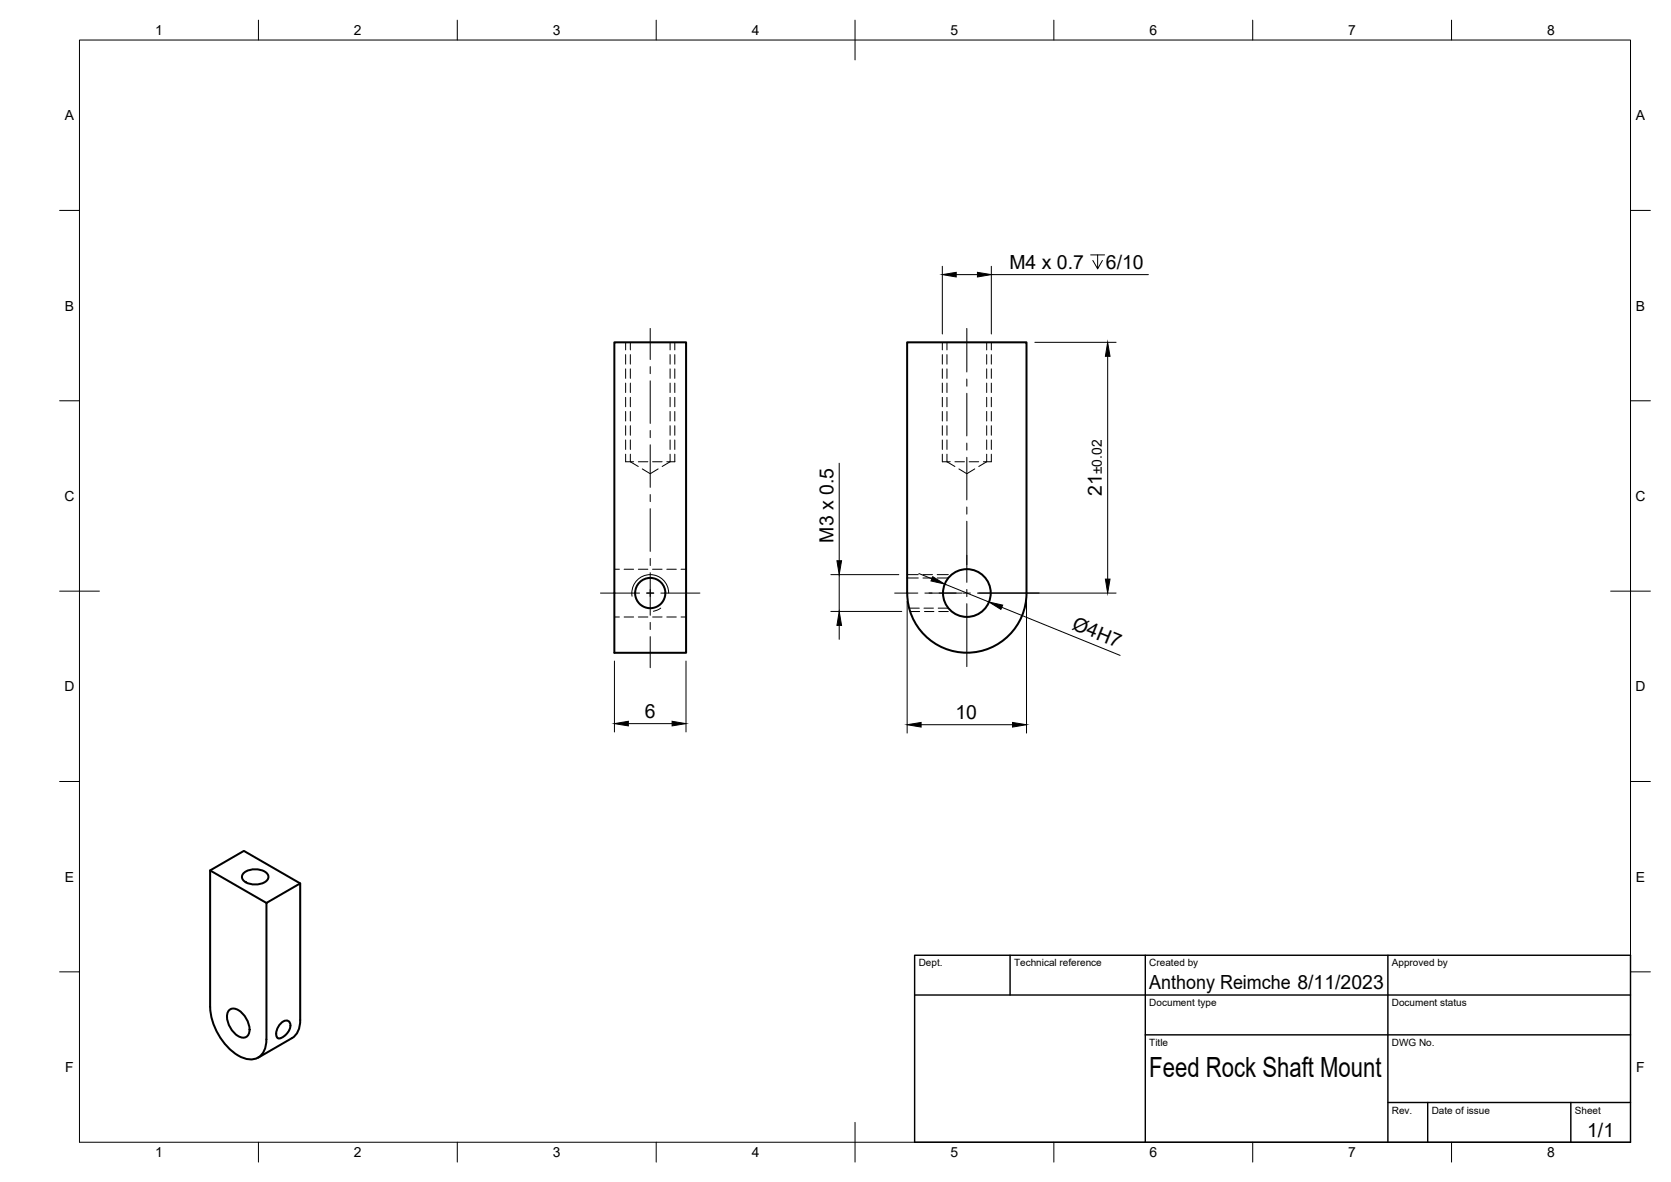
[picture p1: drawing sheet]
<svg xmlns="http://www.w3.org/2000/svg" width="420mm" height="297mm" viewBox="0 0 420 297" stroke-linecap="round" stroke-linejoin="round" font-family="sans-serif">
<!-- layer: Visible -->
<g fill="none" stroke="#000" stroke-width=".51">
<path d="M154.5 86h18v78h-18zM228.1 86h30v63a15 15 0 0 1-15 15 15 15 0 0 1-15-15zM160.8 146.3a3.8 3.8 0 0 1 5.1-.2 3.8 3.8 0 0 1 .8 5l-.7 .8-1 .7-1.1 .2h-1.1l-1.3-.5-.9-.8-.6-1-.3-1a4 4 0 0 1 1.1-3.2zM52.8 218.7l14.2 8.2M61.3 219.4a4.6 4.6 0 0 1 6 .3 1.63 1.63 0 0 1-1.4 2.3 4.5 4.5 0 0 1-4.9-1 1.25 1.25 0 0 1 .3-1.6zM75.5 222l-14.2-8.2-8.5 4.9v34.3M52.8 253a15.3 15.3 0 0 0 8.2 12.8 4 4 0 0 0 5.9-3.4l.1-35.5 8.5-4.9v34.3M57.7 253.8a2.55 2.55 0 0 1 3.3 .9 5.3 5.3 0 0 1 1.5 5.3 1.95 1.95 0 0 1-3.2 0 5.6 5.6 0 0 1-1.9-5.8zM70.8 257a1.21 1.21 0 0 1 1.4-.5 1.21 1.21 0 0 1 .8 1.2l-.5 1.6-1.3 1.3-1.2 .3-.4-.2-.2-.7a3.7 3.7 0 0 1 1.4-3zM75.5 256.3a5 5 0 0 1-2.1 4.6l-8.5 4.9"/>
<circle cx="243.1" cy="149" r="6"/>
</g>
<!-- layer: Hidden -->
<g fill="none" stroke="#000" stroke-width=".25">
<path d="M158.5 86v1.9M158.5 89.1v2.4M158.5 92.7v2.4M158.5 96.3v2.3M158.5 99.9v2.3M168.5 86v1.9M168.5 89.1v2.4M168.5 92.7v2.4M168.5 96.3v2.3M168.5 99.9v2.3M238.1 86v1.9M238.1 89.1v2.4"/>
<path d="M238.1 92.7v2.4M238.1 96.3v2.3M238.1 99.9v2.3M248.1 86v1.9M248.1 89.1v2.4M248.1 92.7v2.4M248.1 96.3v2.3M248.1 99.9v2.3M157.3 116h2M158.5 114.1v1.9l2 1.2M158.5 103.4v2.4M158.5 107v2.4"/>
<path d="M158.5 110.6v2.4M160.5 116h2.4M161.5 117.8l2 1.2 2-1.2M164.1 116h2.4M167.7 116h2M168.5 114.1v1.9l-2 1.2M168.5 103.4v2.4M168.5 107v2.4M168.5 110.6v2.4M236.9 116h2M238.1 114.1v1.9l2 1.2M238.1 103.4v2.4"/>
<path d="M238.1 107v2.4M238.1 110.6v2.4M240.1 116h2.4M241.1 117.8l2 1.2 2-1.2M243.7 116h2.4M247.3 116h2M248.1 114.1v1.9l-2 1.2M248.1 103.4v2.4M248.1 107v2.4M248.1 110.6v2.4M154.5 143.1h1.2M154.5 155.1h1.2"/>
<path d="M156.9 143.1h2.4M156.9 155.1h2.4M160.5 143.1h2.4M160.5 155.1h2.4M164.1 143.1h2.4M164.1 155.1h2.4M167.7 143.1h2.4M167.7 155.1h2.4M171.2 143.1h1.3M171.2 155.1h1.3M228.1 145.3h2.8M228.6 152.8h2.5"/>
<path d="M232.1 145.3h2.4M232.3 152.8h2.4M235.6 145.3h2.8M235.9 152.8h2.5"/>
</g>
<!-- layer: Hidden Narrow -->
<g fill="none" stroke="#000" stroke-width=".25">
<path d="M157.3 86v1.9M157.3 89.1v2.4M157.3 92.7v2.4M157.3 96.3v2.3M157.3 99.9v2.3M169.7 86v1.9M169.7 89.1v2.4M169.7 92.7v2.4M169.7 96.3v2.3M169.7 99.9v2.3M236.9 86v1.9M236.9 89.1v2.4"/>
<path d="M236.9 92.7v2.4M236.9 96.3v2.3M236.9 99.9v2.3M249.3 86v1.9M249.3 89.1v2.4M249.3 92.7v2.4M249.3 96.3v2.3M249.3 99.9v2.3M157.3 103.4v2.4M157.3 107v2.4M157.3 110.6v2.4M157.3 114.1v1.9"/>
<path d="M169.7 103.4v2.4M169.7 107v2.4M169.7 110.6v2.4M169.7 114.1v1.9M236.9 103.4v2.4M236.9 107v2.4M236.9 110.6v2.4M236.9 114.1v1.9M249.3 103.4v2.4M249.3 107v2.4M249.3 110.6v2.4M249.3 114.1v1.9"/>
<path d="M166.1 152.8l-1.8 .8M228.1 144.4h2.8M228.8 153.7h2.4M232.1 144.4h2.4M232.5 153.7h2.3M235.6 144.4h2.8M236 153.7h2.4"/>
</g>
<!-- layer: Visible Narrow -->
<path d="M168.1 149a4.6 4.6 0 0 0-5-4.6 4.6 4.6 0 0 0-4.2 5.4" fill="none" stroke="#000" stroke-width=".25"/>
<!-- layer: BORDER -->
<g fill="none" stroke="#000" stroke-width=".25">
<path d="M20 10.1h390v276.9h-390zM65 5.1v5M115 5.1v5M165 5.1v5M215 5.1v10M265 5.1v5M315 5.1v5M365 5.1v5M15 52.9h5M410 52.9h5M15 100.7h5M410 100.7h5"/>
<path d="M15 148.6h10M405 148.6h10M15 196.4h5M410 196.4h5M15 244.2h5M410 244.2h5M65 287v5M115 287v5M165 287v5M215 282.1v9.9M265 287v5M315 287v5"/>
<path d="M365 287v5"/>
</g>
<!-- layer: TITLEBLOCK -->
<path d="M230 240.1h180v46.9h-180zM230 250h180M254 240.1v9.9M288 240.1v46.9M349 240.1v46.9M288 260.1h122M349 277.1h61M359 277.1v9.9M395 277.1v9.9" fill="none" stroke="#000" stroke-width=".36"/>
<!-- layer: Smart Centers -->
<g fill="none" stroke="#000" stroke-width=".25">
<path d="M163.5 82.5v7.8M163.5 92.1v1.8M163.5 95.7v10.7M243.1 82.5v11M243.1 95.3v1.8M243.1 98.8v10.7M163.5 108.2v1.8M163.5 111.8v10.7M243.1 111.3v1.8M243.1 114.9v10.7M163.5 124.3v1.8M163.5 127.8v10.8"/>
<path d="M243.1 127.4v1.8M243.1 131v15.4M151 149h9.8M162.6 149h1.8M163.5 140.3v1.8M163.5 143.9v10.7M163.5 156.4v1.8M163.5 160v7.8M166.2 149h9.8M225 149h5.8M232.6 149h9.4M242.2 149h1.8"/>
<path d="M243.1 148.1v1.8M243.1 151.7v15.8M245.8 149h15.5"/>
</g>
<!-- layer: FD_Dimensions -->
<g fill="none" stroke="#000" stroke-width=".25">
<path d="M236.9 66.9v17M240.4 69h5.4M249.3 66.9v17M249.3 69h39.5M274.2 64.1h3.5M276 64.1v3.4l-1.2-2M277.2 65.5l-1.2 2M260.2 86h20.4M278.5 89.5v56M211 116.4v24.5M208.9 153.7h17.8M208.9 144.4h17.1"/>
<path d="M211 144.4v9.3M211 157.2v3.5M228.1 151.1v33.1M231.1 144.1l3.2 1.3M237.5 146.8l11.2 4.5M246.1 149h34.5M251.9 152.6l29.7 12.1M258.1 151.1v33.1M154.5 166.1v17.8M172.5 166.1v17.8M158 181.8h11M231.6 182.1h23"/>
</g>
<path d="M236.9 69l3.5-.6v1.2zM245.8 68.4l3.5 .6-3.5 .6zM278.5 86l.6 3.5h-1.2zM211 153.7l.6 3.5h-1.2zM210.4 140.9h1.2l-.6 3.5zM234.5 144.9l3 1.9-3.4-.8zM248.7 151.3l3.4 .8-.4 1zM277.9 145.5h1.2l-.6 3.5zM154.5 181.8l3.5-.5v1.1zM169 181.3l3.5 .5-3.5 .6zM228.1 182.1l3.5-.5v1.1zM254.6 181.6l3.5 .5-3.5 .6z" fill="#000" stroke="#000" stroke-width=".25"/>
<text font-size="7" x="289" y="270.6">Feed Rock Shaft Mount</text>
<g font-size="4.9">
<text x="253.8" y="67.5">M4 x 0.7</text>
<text x="278.1" y="67.5">6/10</text>
<text x="277.1" y="124.6" transform="rotate(-90 277.1 124.6)">21</text>
<text x="209.5" y="136.4" transform="rotate(-90 209.5 136.4)">M3 x 0.5</text>
<text x="269.3" y="158" transform="rotate(22 269.3 158)">Ø4H7</text>
<text x="162.2" y="180.4">6</text>
<text x="240.2" y="180.7">10</text>
<text x="289" y="248.5">Anthony Reimche 8/11/2023</text>
<text x="399.1" y="285.7">1/1</text>
</g>
<g font-size="3.5">
<text x="39" y="8.8">1</text>
<text x="89" y="8.8">2</text>
<text x="139" y="8.8">3</text>
<text x="189" y="8.8">4</text>
<text x="239" y="8.8">5</text>
<text x="289" y="8.8">6</text>
<text x="339" y="8.8">7</text>
<text x="389" y="8.8">8</text>
<text x="16.3" y="30.2">A</text>
<text x="411.3" y="30.2">A</text>
<text x="16.3" y="78">B</text>
<text x="411.3" y="78">B</text>
<text x="277.1" y="119.2" transform="rotate(-90 277.1 119.2)">±0.02</text>
<text x="16.2" y="125.9">C</text>
<text x="411.2" y="125.9">C</text>
<text x="16.2" y="173.7">D</text>
<text x="411.2" y="173.7">D</text>
<text x="16.3" y="221.6">E</text>
<text x="411.3" y="221.6">E</text>
<text x="16.4" y="269.4">F</text>
<text x="411.4" y="269.4">F</text>
<text x="39" y="290.8">1</text>
<text x="89" y="290.8">2</text>
<text x="139" y="290.8">3</text>
<text x="189" y="290.8">4</text>
<text x="239" y="290.8">5</text>
<text x="289" y="290.8">6</text>
<text x="339" y="290.8">7</text>
<text x="389" y="290.8">8</text>
</g>
<g font-size="2.5">
<text x="231" y="242.9">Dept.</text>
<text x="255" y="242.9">Technical reference</text>
<text x="289" y="242.9">Created by</text>
<text x="350" y="242.9">Approved by</text>
<text x="289" y="252.8">Document type</text>
<text x="350" y="252.8">Document status</text>
<text x="289" y="262.9">Title</text>
<text x="350" y="262.9">DWG No.</text>
<text x="350" y="279.9">Rev.</text>
<text x="360" y="279.9">Date of issue</text>
<text x="396" y="279.9">Sheet</text>
</g>
</svg>
